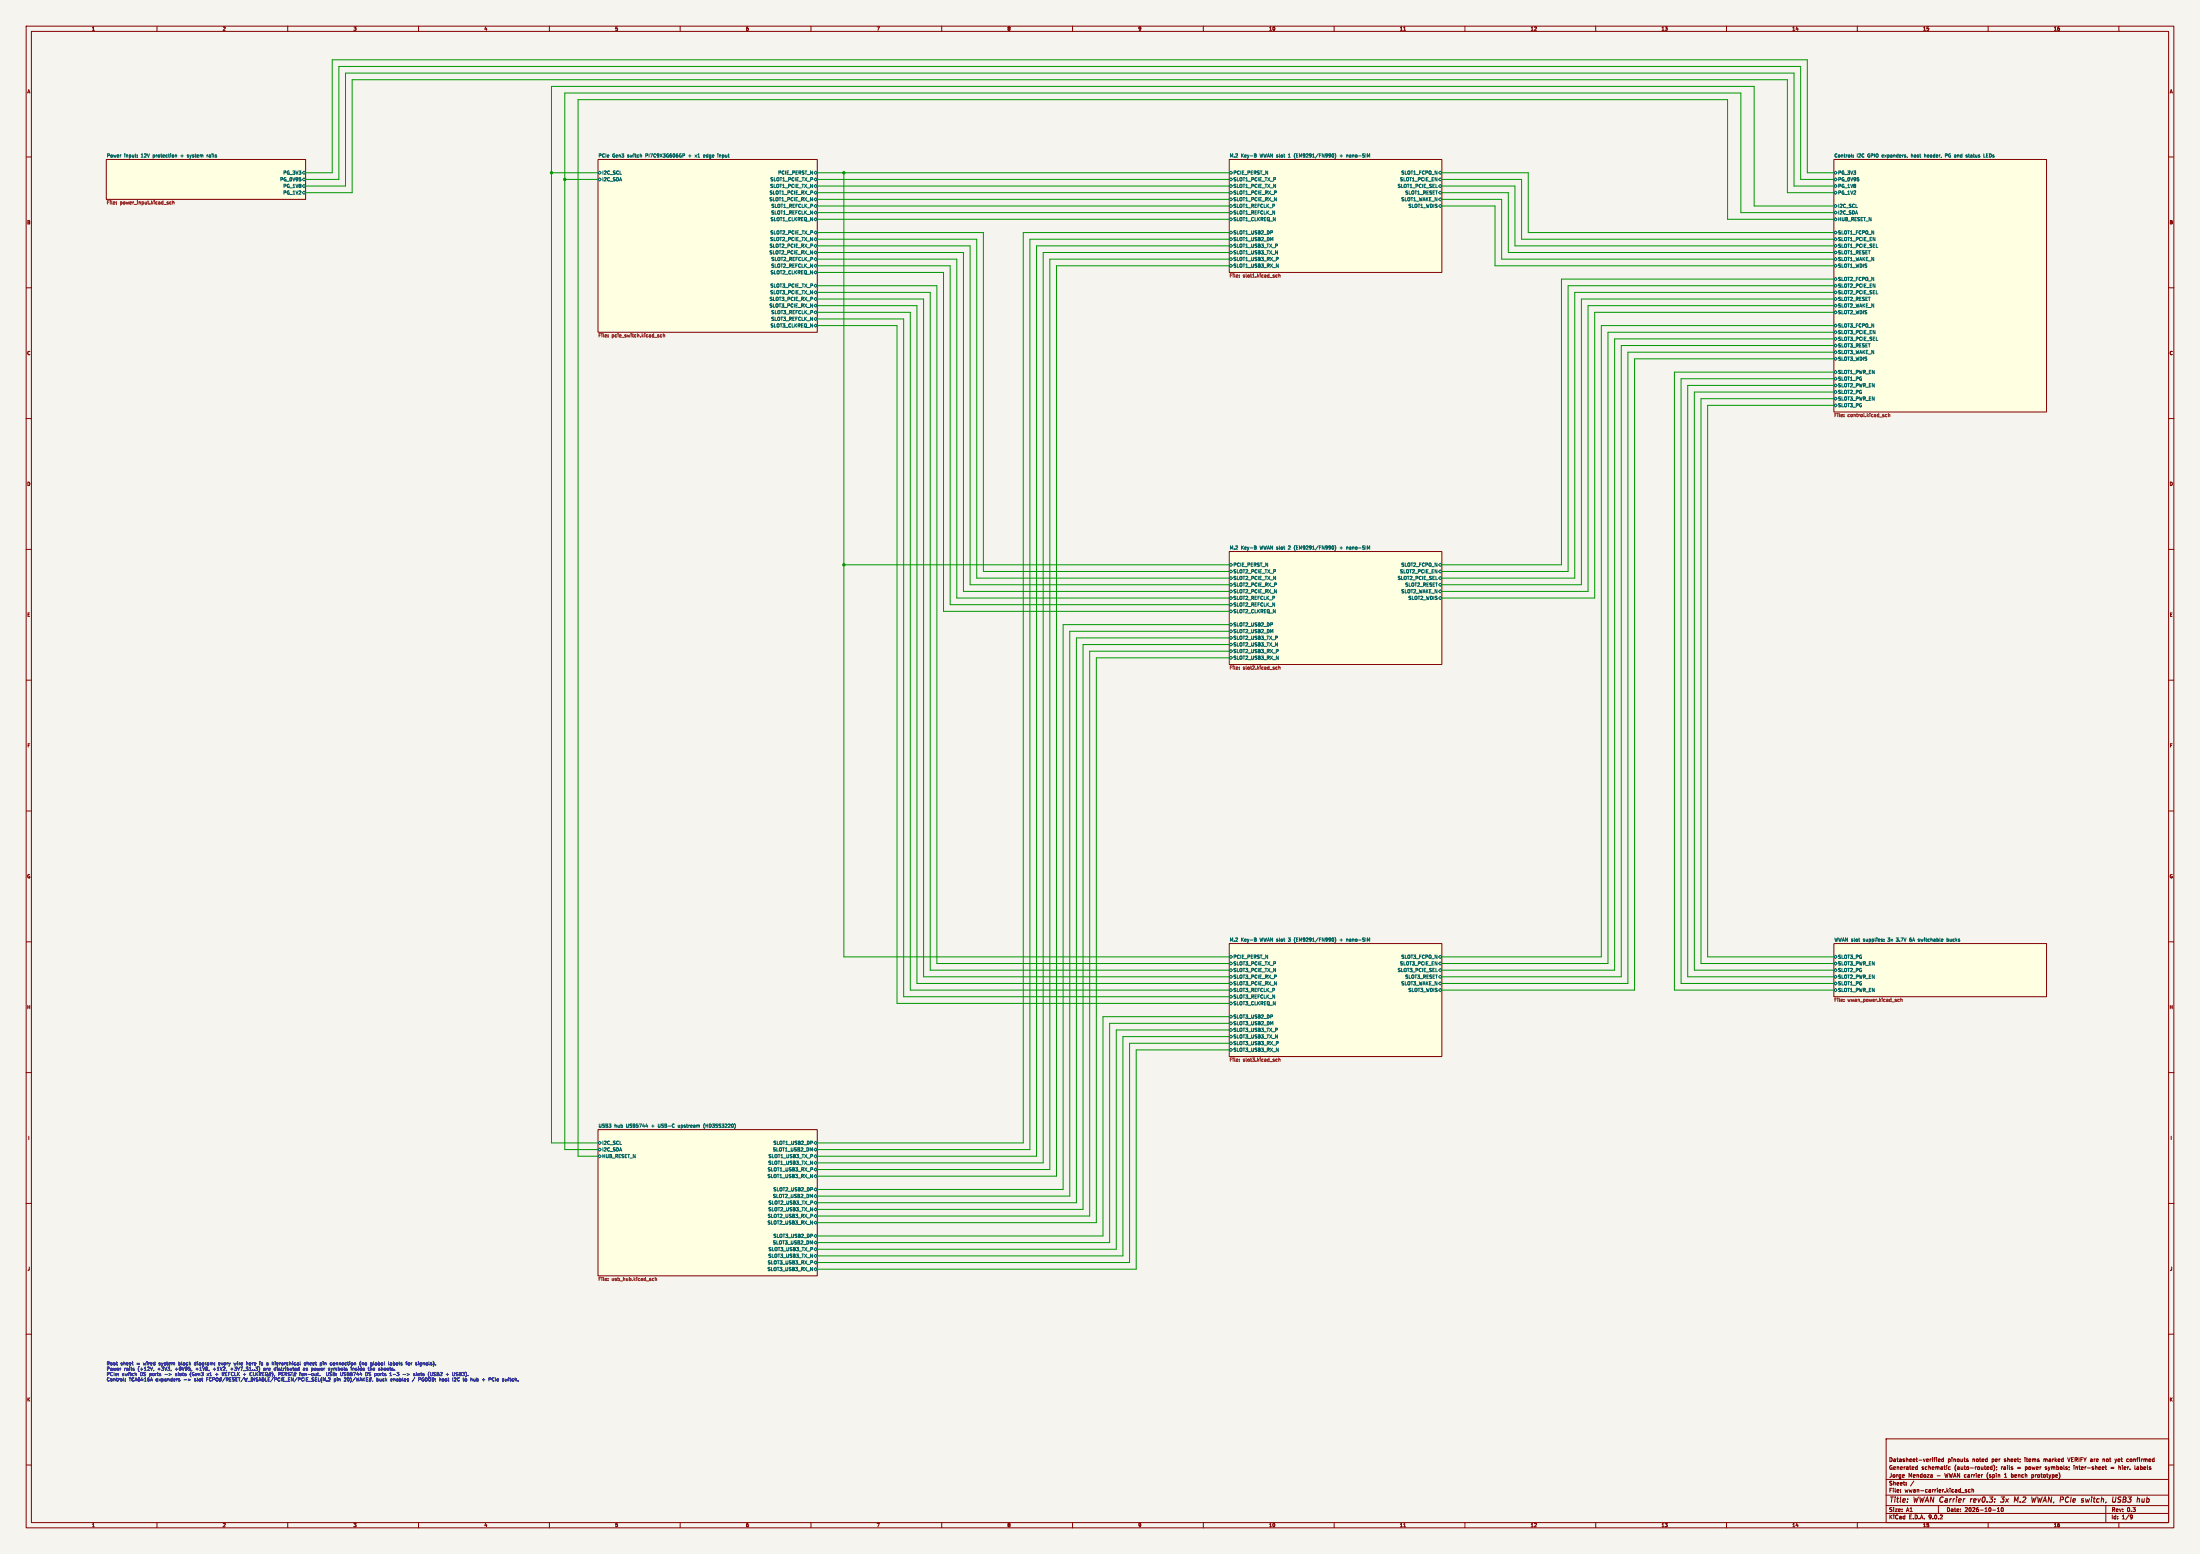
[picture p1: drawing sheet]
(kicad_sch
 (version 20250114)
 (generator "eeschema")
 (generator_version "9.0")
 (paper "A1")
 (title_block
  (title "WWAN Carrier rev0.3: 3x M.2 WWAN, PCIe switch, USB3 hub")
  (date "2026-10-10")
  (rev "0.3")
  (company "Jorge Mendoza - WWAN carrier (spin 1 bench prototype)")
  (comment 1 "Generated schematic (auto-routed); rails = power symbols; inter-sheet = hier. labels")
  (comment 2 "Datasheet-verified pinouts noted per sheet; items marked VERIFY are not yet confirmed"))
 (lib_symbols)
 (sheet (at 40.64 60.96) (size 76.2 15.24) (exclude_from_sim no) (in_bom yes) (on_board yes) (dnp no) (fields_autoplaced yes) (stroke (width 0.1524) (type solid)) (fill (color 255 255 225 1.0000))
  (property
   "Sheetname"
   "Power input: 12V protection + system rails" (at 40.64 60.2488 0) (effects (font (size 1.27 1.27) (bold yes)) (justify left bottom)))
  (property
   "Sheetfile"
   "power_input.kicad_sch" (at 40.64 76.7 0) (effects (font (size 1.27 1.27)) (justify left top)))
  (pin
   "PG_3V3"
   bidirectional (at 116.84 66.04 0) (effects (font (size 1.27 1.27)) (justify right)))
  (pin
   "PG_0V95"
   bidirectional (at 116.84 68.58 0) (effects (font (size 1.27 1.27)) (justify right)))
  (pin
   "PG_1V8"
   bidirectional (at 116.84 71.12 0) (effects (font (size 1.27 1.27)) (justify right)))
  (pin
   "PG_1V2"
   bidirectional (at 116.84 73.66 0) (effects (font (size 1.27 1.27)) (justify right))))
 (sheet (at 701.04 360.68) (size 81.28 20.32) (exclude_from_sim no) (in_bom yes) (on_board yes) (dnp no) (fields_autoplaced yes) (stroke (width 0.1524) (type solid)) (fill (color 255 255 225 1.0000))
  (property
   "Sheetname"
   "WWAN slot supplies: 3x 3.7V 6A switchable bucks" (at 701.04 359.969 0) (effects (font (size 1.27 1.27) (bold yes)) (justify left bottom)))
  (property
   "Sheetfile"
   "wwan_power.kicad_sch" (at 701.04 381.5 0) (effects (font (size 1.27 1.27)) (justify left top)))
  (pin
   "SLOT3_PG"
   bidirectional (at 701.04 365.76 180) (effects (font (size 1.27 1.27)) (justify left)))
  (pin
   "SLOT3_PWR_EN"
   bidirectional (at 701.04 368.3 180) (effects (font (size 1.27 1.27)) (justify left)))
  (pin
   "SLOT2_PG"
   bidirectional (at 701.04 370.84 180) (effects (font (size 1.27 1.27)) (justify left)))
  (pin
   "SLOT2_PWR_EN"
   bidirectional (at 701.04 373.38 180) (effects (font (size 1.27 1.27)) (justify left)))
  (pin
   "SLOT1_PG"
   bidirectional (at 701.04 375.92 180) (effects (font (size 1.27 1.27)) (justify left)))
  (pin
   "SLOT1_PWR_EN"
   bidirectional (at 701.04 378.46 180) (effects (font (size 1.27 1.27)) (justify left))))
 (sheet (at 228.6 60.96) (size 83.82 66.04) (exclude_from_sim no) (in_bom yes) (on_board yes) (dnp no) (fields_autoplaced yes) (stroke (width 0.1524) (type solid)) (fill (color 255 255 225 1.0000))
  (property
   "Sheetname"
   "PCIe Gen3 switch PI7C9X3G606GP + x1 edge input" (at 228.6 60.2488 0) (effects (font (size 1.27 1.27) (bold yes)) (justify left bottom)))
  (property
   "Sheetfile"
   "pcie_switch.kicad_sch" (at 228.6 127.5 0) (effects (font (size 1.27 1.27)) (justify left top)))
  (pin
   "I2C_SCL"
   bidirectional (at 228.6 66.04 180) (effects (font (size 1.27 1.27)) (justify left)))
  (pin
   "I2C_SDA"
   bidirectional (at 228.6 68.58 180) (effects (font (size 1.27 1.27)) (justify left)))
  (pin
   "PCIE_PERST_N"
   bidirectional (at 312.42 66.04 0) (effects (font (size 1.27 1.27)) (justify right)))
  (pin
   "SLOT1_PCIE_TX_P"
   bidirectional (at 312.42 68.58 0) (effects (font (size 1.27 1.27)) (justify right)))
  (pin
   "SLOT1_PCIE_TX_N"
   bidirectional (at 312.42 71.12 0) (effects (font (size 1.27 1.27)) (justify right)))
  (pin
   "SLOT1_PCIE_RX_P"
   bidirectional (at 312.42 73.66 0) (effects (font (size 1.27 1.27)) (justify right)))
  (pin
   "SLOT1_PCIE_RX_N"
   bidirectional (at 312.42 76.2 0) (effects (font (size 1.27 1.27)) (justify right)))
  (pin
   "SLOT1_REFCLK_P"
   bidirectional (at 312.42 78.74 0) (effects (font (size 1.27 1.27)) (justify right)))
  (pin
   "SLOT1_REFCLK_N"
   bidirectional (at 312.42 81.28 0) (effects (font (size 1.27 1.27)) (justify right)))
  (pin
   "SLOT1_CLKREQ_N"
   bidirectional (at 312.42 83.82 0) (effects (font (size 1.27 1.27)) (justify right)))
  (pin
   "SLOT2_PCIE_TX_P"
   bidirectional (at 312.42 88.9 0) (effects (font (size 1.27 1.27)) (justify right)))
  (pin
   "SLOT2_PCIE_TX_N"
   bidirectional (at 312.42 91.44 0) (effects (font (size 1.27 1.27)) (justify right)))
  (pin
   "SLOT2_PCIE_RX_P"
   bidirectional (at 312.42 93.98 0) (effects (font (size 1.27 1.27)) (justify right)))
  (pin
   "SLOT2_PCIE_RX_N"
   bidirectional (at 312.42 96.52 0) (effects (font (size 1.27 1.27)) (justify right)))
  (pin
   "SLOT2_REFCLK_P"
   bidirectional (at 312.42 99.06 0) (effects (font (size 1.27 1.27)) (justify right)))
  (pin
   "SLOT2_REFCLK_N"
   bidirectional (at 312.42 101.6 0) (effects (font (size 1.27 1.27)) (justify right)))
  (pin
   "SLOT2_CLKREQ_N"
   bidirectional (at 312.42 104.14 0) (effects (font (size 1.27 1.27)) (justify right)))
  (pin
   "SLOT3_PCIE_TX_P"
   bidirectional (at 312.42 109.22 0) (effects (font (size 1.27 1.27)) (justify right)))
  (pin
   "SLOT3_PCIE_TX_N"
   bidirectional (at 312.42 111.76 0) (effects (font (size 1.27 1.27)) (justify right)))
  (pin
   "SLOT3_PCIE_RX_P"
   bidirectional (at 312.42 114.3 0) (effects (font (size 1.27 1.27)) (justify right)))
  (pin
   "SLOT3_PCIE_RX_N"
   bidirectional (at 312.42 116.84 0) (effects (font (size 1.27 1.27)) (justify right)))
  (pin
   "SLOT3_REFCLK_P"
   bidirectional (at 312.42 119.38 0) (effects (font (size 1.27 1.27)) (justify right)))
  (pin
   "SLOT3_REFCLK_N"
   bidirectional (at 312.42 121.92 0) (effects (font (size 1.27 1.27)) (justify right)))
  (pin
   "SLOT3_CLKREQ_N"
   bidirectional (at 312.42 124.46 0) (effects (font (size 1.27 1.27)) (justify right))))
 (sheet (at 469.9 60.96) (size 81.28 43.18) (exclude_from_sim no) (in_bom yes) (on_board yes) (dnp no) (fields_autoplaced yes) (stroke (width 0.1524) (type solid)) (fill (color 255 255 225 1.0000))
  (property
   "Sheetname"
   "M.2 Key-B WWAN slot 1 (EM9291/FN990) + nano-SIM" (at 469.9 60.2488 0) (effects (font (size 1.27 1.27) (bold yes)) (justify left bottom)))
  (property
   "Sheetfile"
   "slot1.kicad_sch" (at 469.9 104.64 0) (effects (font (size 1.27 1.27)) (justify left top)))
  (pin
   "PCIE_PERST_N"
   bidirectional (at 469.9 66.04 180) (effects (font (size 1.27 1.27)) (justify left)))
  (pin
   "SLOT1_PCIE_TX_P"
   bidirectional (at 469.9 68.58 180) (effects (font (size 1.27 1.27)) (justify left)))
  (pin
   "SLOT1_PCIE_TX_N"
   bidirectional (at 469.9 71.12 180) (effects (font (size 1.27 1.27)) (justify left)))
  (pin
   "SLOT1_PCIE_RX_P"
   bidirectional (at 469.9 73.66 180) (effects (font (size 1.27 1.27)) (justify left)))
  (pin
   "SLOT1_PCIE_RX_N"
   bidirectional (at 469.9 76.2 180) (effects (font (size 1.27 1.27)) (justify left)))
  (pin
   "SLOT1_REFCLK_P"
   bidirectional (at 469.9 78.74 180) (effects (font (size 1.27 1.27)) (justify left)))
  (pin
   "SLOT1_REFCLK_N"
   bidirectional (at 469.9 81.28 180) (effects (font (size 1.27 1.27)) (justify left)))
  (pin
   "SLOT1_CLKREQ_N"
   bidirectional (at 469.9 83.82 180) (effects (font (size 1.27 1.27)) (justify left)))
  (pin
   "SLOT1_USB2_DP"
   bidirectional (at 469.9 88.9 180) (effects (font (size 1.27 1.27)) (justify left)))
  (pin
   "SLOT1_USB2_DM"
   bidirectional (at 469.9 91.44 180) (effects (font (size 1.27 1.27)) (justify left)))
  (pin
   "SLOT1_USB3_TX_P"
   bidirectional (at 469.9 93.98 180) (effects (font (size 1.27 1.27)) (justify left)))
  (pin
   "SLOT1_USB3_TX_N"
   bidirectional (at 469.9 96.52 180) (effects (font (size 1.27 1.27)) (justify left)))
  (pin
   "SLOT1_USB3_RX_P"
   bidirectional (at 469.9 99.06 180) (effects (font (size 1.27 1.27)) (justify left)))
  (pin
   "SLOT1_USB3_RX_N"
   bidirectional (at 469.9 101.6 180) (effects (font (size 1.27 1.27)) (justify left)))
  (pin
   "SLOT1_FCPO_N"
   bidirectional (at 551.18 66.04 0) (effects (font (size 1.27 1.27)) (justify right)))
  (pin
   "SLOT1_PCIE_EN"
   bidirectional (at 551.18 68.58 0) (effects (font (size 1.27 1.27)) (justify right)))
  (pin
   "SLOT1_PCIE_SEL"
   bidirectional (at 551.18 71.12 0) (effects (font (size 1.27 1.27)) (justify right)))
  (pin
   "SLOT1_RESET"
   bidirectional (at 551.18 73.66 0) (effects (font (size 1.27 1.27)) (justify right)))
  (pin
   "SLOT1_WAKE_N"
   bidirectional (at 551.18 76.2 0) (effects (font (size 1.27 1.27)) (justify right)))
  (pin
   "SLOT1_WDIS"
   bidirectional (at 551.18 78.74 0) (effects (font (size 1.27 1.27)) (justify right))))
 (sheet (at 469.9 210.82) (size 81.28 43.18) (exclude_from_sim no) (in_bom yes) (on_board yes) (dnp no) (fields_autoplaced yes) (stroke (width 0.1524) (type solid)) (fill (color 255 255 225 1.0000))
  (property
   "Sheetname"
   "M.2 Key-B WWAN slot 2 (EM9291/FN990) + nano-SIM" (at 469.9 210.109 0) (effects (font (size 1.27 1.27) (bold yes)) (justify left bottom)))
  (property
   "Sheetfile"
   "slot2.kicad_sch" (at 469.9 254.5 0) (effects (font (size 1.27 1.27)) (justify left top)))
  (pin
   "PCIE_PERST_N"
   bidirectional (at 469.9 215.9 180) (effects (font (size 1.27 1.27)) (justify left)))
  (pin
   "SLOT2_PCIE_TX_P"
   bidirectional (at 469.9 218.44 180) (effects (font (size 1.27 1.27)) (justify left)))
  (pin
   "SLOT2_PCIE_TX_N"
   bidirectional (at 469.9 220.98 180) (effects (font (size 1.27 1.27)) (justify left)))
  (pin
   "SLOT2_PCIE_RX_P"
   bidirectional (at 469.9 223.52 180) (effects (font (size 1.27 1.27)) (justify left)))
  (pin
   "SLOT2_PCIE_RX_N"
   bidirectional (at 469.9 226.06 180) (effects (font (size 1.27 1.27)) (justify left)))
  (pin
   "SLOT2_REFCLK_P"
   bidirectional (at 469.9 228.6 180) (effects (font (size 1.27 1.27)) (justify left)))
  (pin
   "SLOT2_REFCLK_N"
   bidirectional (at 469.9 231.14 180) (effects (font (size 1.27 1.27)) (justify left)))
  (pin
   "SLOT2_CLKREQ_N"
   bidirectional (at 469.9 233.68 180) (effects (font (size 1.27 1.27)) (justify left)))
  (pin
   "SLOT2_USB2_DP"
   bidirectional (at 469.9 238.76 180) (effects (font (size 1.27 1.27)) (justify left)))
  (pin
   "SLOT2_USB2_DM"
   bidirectional (at 469.9 241.3 180) (effects (font (size 1.27 1.27)) (justify left)))
  (pin
   "SLOT2_USB3_TX_P"
   bidirectional (at 469.9 243.84 180) (effects (font (size 1.27 1.27)) (justify left)))
  (pin
   "SLOT2_USB3_TX_N"
   bidirectional (at 469.9 246.38 180) (effects (font (size 1.27 1.27)) (justify left)))
  (pin
   "SLOT2_USB3_RX_P"
   bidirectional (at 469.9 248.92 180) (effects (font (size 1.27 1.27)) (justify left)))
  (pin
   "SLOT2_USB3_RX_N"
   bidirectional (at 469.9 251.46 180) (effects (font (size 1.27 1.27)) (justify left)))
  (pin
   "SLOT2_FCPO_N"
   bidirectional (at 551.18 215.9 0) (effects (font (size 1.27 1.27)) (justify right)))
  (pin
   "SLOT2_PCIE_EN"
   bidirectional (at 551.18 218.44 0) (effects (font (size 1.27 1.27)) (justify right)))
  (pin
   "SLOT2_PCIE_SEL"
   bidirectional (at 551.18 220.98 0) (effects (font (size 1.27 1.27)) (justify right)))
  (pin
   "SLOT2_RESET"
   bidirectional (at 551.18 223.52 0) (effects (font (size 1.27 1.27)) (justify right)))
  (pin
   "SLOT2_WAKE_N"
   bidirectional (at 551.18 226.06 0) (effects (font (size 1.27 1.27)) (justify right)))
  (pin
   "SLOT2_WDIS"
   bidirectional (at 551.18 228.6 0) (effects (font (size 1.27 1.27)) (justify right))))
 (sheet (at 469.9 360.68) (size 81.28 43.18) (exclude_from_sim no) (in_bom yes) (on_board yes) (dnp no) (fields_autoplaced yes) (stroke (width 0.1524) (type solid)) (fill (color 255 255 225 1.0000))
  (property
   "Sheetname"
   "M.2 Key-B WWAN slot 3 (EM9291/FN990) + nano-SIM" (at 469.9 359.969 0) (effects (font (size 1.27 1.27) (bold yes)) (justify left bottom)))
  (property
   "Sheetfile"
   "slot3.kicad_sch" (at 469.9 404.36 0) (effects (font (size 1.27 1.27)) (justify left top)))
  (pin
   "PCIE_PERST_N"
   bidirectional (at 469.9 365.76 180) (effects (font (size 1.27 1.27)) (justify left)))
  (pin
   "SLOT3_PCIE_TX_P"
   bidirectional (at 469.9 368.3 180) (effects (font (size 1.27 1.27)) (justify left)))
  (pin
   "SLOT3_PCIE_TX_N"
   bidirectional (at 469.9 370.84 180) (effects (font (size 1.27 1.27)) (justify left)))
  (pin
   "SLOT3_PCIE_RX_P"
   bidirectional (at 469.9 373.38 180) (effects (font (size 1.27 1.27)) (justify left)))
  (pin
   "SLOT3_PCIE_RX_N"
   bidirectional (at 469.9 375.92 180) (effects (font (size 1.27 1.27)) (justify left)))
  (pin
   "SLOT3_REFCLK_P"
   bidirectional (at 469.9 378.46 180) (effects (font (size 1.27 1.27)) (justify left)))
  (pin
   "SLOT3_REFCLK_N"
   bidirectional (at 469.9 381 180) (effects (font (size 1.27 1.27)) (justify left)))
  (pin
   "SLOT3_CLKREQ_N"
   bidirectional (at 469.9 383.54 180) (effects (font (size 1.27 1.27)) (justify left)))
  (pin
   "SLOT3_USB2_DP"
   bidirectional (at 469.9 388.62 180) (effects (font (size 1.27 1.27)) (justify left)))
  (pin
   "SLOT3_USB2_DM"
   bidirectional (at 469.9 391.16 180) (effects (font (size 1.27 1.27)) (justify left)))
  (pin
   "SLOT3_USB3_TX_P"
   bidirectional (at 469.9 393.7 180) (effects (font (size 1.27 1.27)) (justify left)))
  (pin
   "SLOT3_USB3_TX_N"
   bidirectional (at 469.9 396.24 180) (effects (font (size 1.27 1.27)) (justify left)))
  (pin
   "SLOT3_USB3_RX_P"
   bidirectional (at 469.9 398.78 180) (effects (font (size 1.27 1.27)) (justify left)))
  (pin
   "SLOT3_USB3_RX_N"
   bidirectional (at 469.9 401.32 180) (effects (font (size 1.27 1.27)) (justify left)))
  (pin
   "SLOT3_FCPO_N"
   bidirectional (at 551.18 365.76 0) (effects (font (size 1.27 1.27)) (justify right)))
  (pin
   "SLOT3_PCIE_EN"
   bidirectional (at 551.18 368.3 0) (effects (font (size 1.27 1.27)) (justify right)))
  (pin
   "SLOT3_PCIE_SEL"
   bidirectional (at 551.18 370.84 0) (effects (font (size 1.27 1.27)) (justify right)))
  (pin
   "SLOT3_RESET"
   bidirectional (at 551.18 373.38 0) (effects (font (size 1.27 1.27)) (justify right)))
  (pin
   "SLOT3_WAKE_N"
   bidirectional (at 551.18 375.92 0) (effects (font (size 1.27 1.27)) (justify right)))
  (pin
   "SLOT3_WDIS"
   bidirectional (at 551.18 378.46 0) (effects (font (size 1.27 1.27)) (justify right))))
 (sheet (at 228.6 431.8) (size 83.82 55.88) (exclude_from_sim no) (in_bom yes) (on_board yes) (dnp no) (fields_autoplaced yes) (stroke (width 0.1524) (type solid)) (fill (color 255 255 225 1.0000))
  (property
   "Sheetname"
   "USB3 hub USB5744 + USB-C upstream (HD3SS3220)" (at 228.6 431.089 0) (effects (font (size 1.27 1.27) (bold yes)) (justify left bottom)))
  (property
   "Sheetfile"
   "usb_hub.kicad_sch" (at 228.6 488.18 0) (effects (font (size 1.27 1.27)) (justify left top)))
  (pin
   "I2C_SCL"
   bidirectional (at 228.6 436.88 180) (effects (font (size 1.27 1.27)) (justify left)))
  (pin
   "I2C_SDA"
   bidirectional (at 228.6 439.42 180) (effects (font (size 1.27 1.27)) (justify left)))
  (pin
   "HUB_RESET_N"
   bidirectional (at 228.6 441.96 180) (effects (font (size 1.27 1.27)) (justify left)))
  (pin
   "SLOT1_USB2_DP"
   bidirectional (at 312.42 436.88 0) (effects (font (size 1.27 1.27)) (justify right)))
  (pin
   "SLOT1_USB2_DM"
   bidirectional (at 312.42 439.42 0) (effects (font (size 1.27 1.27)) (justify right)))
  (pin
   "SLOT1_USB3_TX_P"
   bidirectional (at 312.42 441.96 0) (effects (font (size 1.27 1.27)) (justify right)))
  (pin
   "SLOT1_USB3_TX_N"
   bidirectional (at 312.42 444.5 0) (effects (font (size 1.27 1.27)) (justify right)))
  (pin
   "SLOT1_USB3_RX_P"
   bidirectional (at 312.42 447.04 0) (effects (font (size 1.27 1.27)) (justify right)))
  (pin
   "SLOT1_USB3_RX_N"
   bidirectional (at 312.42 449.58 0) (effects (font (size 1.27 1.27)) (justify right)))
  (pin
   "SLOT2_USB2_DP"
   bidirectional (at 312.42 454.66 0) (effects (font (size 1.27 1.27)) (justify right)))
  (pin
   "SLOT2_USB2_DM"
   bidirectional (at 312.42 457.2 0) (effects (font (size 1.27 1.27)) (justify right)))
  (pin
   "SLOT2_USB3_TX_P"
   bidirectional (at 312.42 459.74 0) (effects (font (size 1.27 1.27)) (justify right)))
  (pin
   "SLOT2_USB3_TX_N"
   bidirectional (at 312.42 462.28 0) (effects (font (size 1.27 1.27)) (justify right)))
  (pin
   "SLOT2_USB3_RX_P"
   bidirectional (at 312.42 464.82 0) (effects (font (size 1.27 1.27)) (justify right)))
  (pin
   "SLOT2_USB3_RX_N"
   bidirectional (at 312.42 467.36 0) (effects (font (size 1.27 1.27)) (justify right)))
  (pin
   "SLOT3_USB2_DP"
   bidirectional (at 312.42 472.44 0) (effects (font (size 1.27 1.27)) (justify right)))
  (pin
   "SLOT3_USB2_DM"
   bidirectional (at 312.42 474.98 0) (effects (font (size 1.27 1.27)) (justify right)))
  (pin
   "SLOT3_USB3_TX_P"
   bidirectional (at 312.42 477.52 0) (effects (font (size 1.27 1.27)) (justify right)))
  (pin
   "SLOT3_USB3_TX_N"
   bidirectional (at 312.42 480.06 0) (effects (font (size 1.27 1.27)) (justify right)))
  (pin
   "SLOT3_USB3_RX_P"
   bidirectional (at 312.42 482.6 0) (effects (font (size 1.27 1.27)) (justify right)))
  (pin
   "SLOT3_USB3_RX_N"
   bidirectional (at 312.42 485.14 0) (effects (font (size 1.27 1.27)) (justify right))))
 (sheet (at 701.04 60.96) (size 81.28 96.52) (exclude_from_sim no) (in_bom yes) (on_board yes) (dnp no) (fields_autoplaced yes) (stroke (width 0.1524) (type solid)) (fill (color 255 255 225 1.0000))
  (property
   "Sheetname"
   "Control: I2C GPIO expanders, host header, PG and status LEDs" (at 701.04 60.2488 0) (effects (font (size 1.27 1.27) (bold yes)) (justify left bottom)))
  (property
   "Sheetfile"
   "control.kicad_sch" (at 701.04 157.98 0) (effects (font (size 1.27 1.27)) (justify left top)))
  (pin
   "PG_3V3"
   bidirectional (at 701.04 66.04 180) (effects (font (size 1.27 1.27)) (justify left)))
  (pin
   "PG_0V95"
   bidirectional (at 701.04 68.58 180) (effects (font (size 1.27 1.27)) (justify left)))
  (pin
   "PG_1V8"
   bidirectional (at 701.04 71.12 180) (effects (font (size 1.27 1.27)) (justify left)))
  (pin
   "PG_1V2"
   bidirectional (at 701.04 73.66 180) (effects (font (size 1.27 1.27)) (justify left)))
  (pin
   "I2C_SCL"
   bidirectional (at 701.04 78.74 180) (effects (font (size 1.27 1.27)) (justify left)))
  (pin
   "I2C_SDA"
   bidirectional (at 701.04 81.28 180) (effects (font (size 1.27 1.27)) (justify left)))
  (pin
   "HUB_RESET_N"
   bidirectional (at 701.04 83.82 180) (effects (font (size 1.27 1.27)) (justify left)))
  (pin
   "SLOT1_FCPO_N"
   bidirectional (at 701.04 88.9 180) (effects (font (size 1.27 1.27)) (justify left)))
  (pin
   "SLOT1_PCIE_EN"
   bidirectional (at 701.04 91.44 180) (effects (font (size 1.27 1.27)) (justify left)))
  (pin
   "SLOT1_PCIE_SEL"
   bidirectional (at 701.04 93.98 180) (effects (font (size 1.27 1.27)) (justify left)))
  (pin
   "SLOT1_RESET"
   bidirectional (at 701.04 96.52 180) (effects (font (size 1.27 1.27)) (justify left)))
  (pin
   "SLOT1_WAKE_N"
   bidirectional (at 701.04 99.06 180) (effects (font (size 1.27 1.27)) (justify left)))
  (pin
   "SLOT1_WDIS"
   bidirectional (at 701.04 101.6 180) (effects (font (size 1.27 1.27)) (justify left)))
  (pin
   "SLOT2_FCPO_N"
   bidirectional (at 701.04 106.68 180) (effects (font (size 1.27 1.27)) (justify left)))
  (pin
   "SLOT2_PCIE_EN"
   bidirectional (at 701.04 109.22 180) (effects (font (size 1.27 1.27)) (justify left)))
  (pin
   "SLOT2_PCIE_SEL"
   bidirectional (at 701.04 111.76 180) (effects (font (size 1.27 1.27)) (justify left)))
  (pin
   "SLOT2_RESET"
   bidirectional (at 701.04 114.3 180) (effects (font (size 1.27 1.27)) (justify left)))
  (pin
   "SLOT2_WAKE_N"
   bidirectional (at 701.04 116.84 180) (effects (font (size 1.27 1.27)) (justify left)))
  (pin
   "SLOT2_WDIS"
   bidirectional (at 701.04 119.38 180) (effects (font (size 1.27 1.27)) (justify left)))
  (pin
   "SLOT3_FCPO_N"
   bidirectional (at 701.04 124.46 180) (effects (font (size 1.27 1.27)) (justify left)))
  (pin
   "SLOT3_PCIE_EN"
   bidirectional (at 701.04 127 180) (effects (font (size 1.27 1.27)) (justify left)))
  (pin
   "SLOT3_PCIE_SEL"
   bidirectional (at 701.04 129.54 180) (effects (font (size 1.27 1.27)) (justify left)))
  (pin
   "SLOT3_RESET"
   bidirectional (at 701.04 132.08 180) (effects (font (size 1.27 1.27)) (justify left)))
  (pin
   "SLOT3_WAKE_N"
   bidirectional (at 701.04 134.62 180) (effects (font (size 1.27 1.27)) (justify left)))
  (pin
   "SLOT3_WDIS"
   bidirectional (at 701.04 137.16 180) (effects (font (size 1.27 1.27)) (justify left)))
  (pin
   "SLOT1_PWR_EN"
   bidirectional (at 701.04 142.24 180) (effects (font (size 1.27 1.27)) (justify left)))
  (pin
   "SLOT1_PG"
   bidirectional (at 701.04 144.78 180) (effects (font (size 1.27 1.27)) (justify left)))
  (pin
   "SLOT2_PWR_EN"
   bidirectional (at 701.04 147.32 180) (effects (font (size 1.27 1.27)) (justify left)))
  (pin
   "SLOT2_PG"
   bidirectional (at 701.04 149.86 180) (effects (font (size 1.27 1.27)) (justify left)))
  (pin
   "SLOT3_PWR_EN"
   bidirectional (at 701.04 152.4 180) (effects (font (size 1.27 1.27)) (justify left)))
  (pin
   "SLOT3_PG"
   bidirectional (at 701.04 154.94 180) (effects (font (size 1.27 1.27)) (justify left))))
 (text
  "Root sheet = wired system block diagram: every wire here is a hierarchical sheet pin connection (no global labels for signals).\nPower rails (+12V, +3V3, +0V95, +1V8, +1V2, +3V7_S1..3) are distributed as power symbols inside the sheets.\nPCIe: switch DS ports -> slots (Gen3 x1 + REFCLK + CLKREQ#), PERST# fan-out.  USB: USB5744 DS ports 1-3 -> slots (USB2 + USB3).\nControl: TCA6416A expanders -> slot FCPO#/RESET/W_DISABLE/PCIE_EN/PCIE_SEL(M.2 pin 20)/WAKE#, buck enables / PGOOD; host I2C to hub + PCIe switch." (exclude_from_sim no) (at 40.64 520.7 0) (effects (font (size 1.27 1.27)) (justify left top)))
 (wire (pts (xy 312.42 68.58) (xy 469.9 68.58)) (stroke (width 0) (type default)))
 (wire (pts (xy 312.42 66.04) (xy 322.58 66.04)) (stroke (width 0) (type default)))
 (wire (pts (xy 322.58 66.04) (xy 469.9 66.04)) (stroke (width 0) (type default)))
 (wire (pts (xy 322.58 215.9) (xy 469.9 215.9)) (stroke (width 0) (type default)))
 (wire (pts (xy 322.58 365.76) (xy 469.9 365.76)) (stroke (width 0) (type default)))
 (wire (pts (xy 322.58 66.04) (xy 322.58 215.9)) (stroke (width 0) (type default)))
 (wire (pts (xy 322.58 215.9) (xy 322.58 365.76)) (stroke (width 0) (type default)))
 (wire (pts (xy 312.42 71.12) (xy 469.9 71.12)) (stroke (width 0) (type default)))
 (wire (pts (xy 312.42 73.66) (xy 469.9 73.66)) (stroke (width 0) (type default)))
 (wire (pts (xy 312.42 76.2) (xy 469.9 76.2)) (stroke (width 0) (type default)))
 (wire (pts (xy 312.42 78.74) (xy 469.9 78.74)) (stroke (width 0) (type default)))
 (wire (pts (xy 312.42 81.28) (xy 469.9 81.28)) (stroke (width 0) (type default)))
 (wire (pts (xy 312.42 83.82) (xy 469.9 83.82)) (stroke (width 0) (type default)))
 (wire (pts (xy 312.42 88.9) (xy 375.92 88.9)) (stroke (width 0) (type default)))
 (wire (pts (xy 375.92 218.44) (xy 469.9 218.44)) (stroke (width 0) (type default)))
 (wire (pts (xy 375.92 88.9) (xy 375.92 218.44)) (stroke (width 0) (type default)))
 (wire (pts (xy 312.42 91.44) (xy 373.38 91.44)) (stroke (width 0) (type default)))
 (wire (pts (xy 373.38 220.98) (xy 469.9 220.98)) (stroke (width 0) (type default)))
 (wire (pts (xy 373.38 91.44) (xy 373.38 220.98)) (stroke (width 0) (type default)))
 (wire (pts (xy 312.42 93.98) (xy 370.84 93.98)) (stroke (width 0) (type default)))
 (wire (pts (xy 370.84 223.52) (xy 469.9 223.52)) (stroke (width 0) (type default)))
 (wire (pts (xy 370.84 93.98) (xy 370.84 223.52)) (stroke (width 0) (type default)))
 (wire (pts (xy 312.42 96.52) (xy 368.3 96.52)) (stroke (width 0) (type default)))
 (wire (pts (xy 368.3 226.06) (xy 469.9 226.06)) (stroke (width 0) (type default)))
 (wire (pts (xy 368.3 96.52) (xy 368.3 226.06)) (stroke (width 0) (type default)))
 (wire (pts (xy 312.42 99.06) (xy 365.76 99.06)) (stroke (width 0) (type default)))
 (wire (pts (xy 365.76 228.6) (xy 469.9 228.6)) (stroke (width 0) (type default)))
 (wire (pts (xy 365.76 99.06) (xy 365.76 228.6)) (stroke (width 0) (type default)))
 (wire (pts (xy 312.42 101.6) (xy 363.22 101.6)) (stroke (width 0) (type default)))
 (wire (pts (xy 363.22 231.14) (xy 469.9 231.14)) (stroke (width 0) (type default)))
 (wire (pts (xy 363.22 101.6) (xy 363.22 231.14)) (stroke (width 0) (type default)))
 (wire (pts (xy 312.42 104.14) (xy 360.68 104.14)) (stroke (width 0) (type default)))
 (wire (pts (xy 360.68 233.68) (xy 469.9 233.68)) (stroke (width 0) (type default)))
 (wire (pts (xy 360.68 104.14) (xy 360.68 233.68)) (stroke (width 0) (type default)))
 (wire (pts (xy 312.42 109.22) (xy 358.14 109.22)) (stroke (width 0) (type default)))
 (wire (pts (xy 358.14 368.3) (xy 469.9 368.3)) (stroke (width 0) (type default)))
 (wire (pts (xy 358.14 109.22) (xy 358.14 368.3)) (stroke (width 0) (type default)))
 (wire (pts (xy 312.42 111.76) (xy 355.6 111.76)) (stroke (width 0) (type default)))
 (wire (pts (xy 355.6 370.84) (xy 469.9 370.84)) (stroke (width 0) (type default)))
 (wire (pts (xy 355.6 111.76) (xy 355.6 370.84)) (stroke (width 0) (type default)))
 (wire (pts (xy 312.42 114.3) (xy 353.06 114.3)) (stroke (width 0) (type default)))
 (wire (pts (xy 353.06 373.38) (xy 469.9 373.38)) (stroke (width 0) (type default)))
 (wire (pts (xy 353.06 114.3) (xy 353.06 373.38)) (stroke (width 0) (type default)))
 (wire (pts (xy 312.42 116.84) (xy 350.52 116.84)) (stroke (width 0) (type default)))
 (wire (pts (xy 350.52 375.92) (xy 469.9 375.92)) (stroke (width 0) (type default)))
 (wire (pts (xy 350.52 116.84) (xy 350.52 375.92)) (stroke (width 0) (type default)))
 (wire (pts (xy 312.42 119.38) (xy 347.98 119.38)) (stroke (width 0) (type default)))
 (wire (pts (xy 347.98 378.46) (xy 469.9 378.46)) (stroke (width 0) (type default)))
 (wire (pts (xy 347.98 119.38) (xy 347.98 378.46)) (stroke (width 0) (type default)))
 (wire (pts (xy 312.42 121.92) (xy 345.44 121.92)) (stroke (width 0) (type default)))
 (wire (pts (xy 345.44 381) (xy 469.9 381)) (stroke (width 0) (type default)))
 (wire (pts (xy 345.44 121.92) (xy 345.44 381)) (stroke (width 0) (type default)))
 (wire (pts (xy 312.42 124.46) (xy 342.9 124.46)) (stroke (width 0) (type default)))
 (wire (pts (xy 342.9 383.54) (xy 469.9 383.54)) (stroke (width 0) (type default)))
 (wire (pts (xy 342.9 124.46) (xy 342.9 383.54)) (stroke (width 0) (type default)))
 (wire (pts (xy 312.42 436.88) (xy 391.16 436.88)) (stroke (width 0) (type default)))
 (wire (pts (xy 391.16 88.9) (xy 469.9 88.9)) (stroke (width 0) (type default)))
 (wire (pts (xy 391.16 88.9) (xy 391.16 436.88)) (stroke (width 0) (type default)))
 (wire (pts (xy 312.42 439.42) (xy 393.7 439.42)) (stroke (width 0) (type default)))
 (wire (pts (xy 393.7 91.44) (xy 469.9 91.44)) (stroke (width 0) (type default)))
 (wire (pts (xy 393.7 91.44) (xy 393.7 439.42)) (stroke (width 0) (type default)))
 (wire (pts (xy 312.42 441.96) (xy 396.24 441.96)) (stroke (width 0) (type default)))
 (wire (pts (xy 396.24 93.98) (xy 469.9 93.98)) (stroke (width 0) (type default)))
 (wire (pts (xy 396.24 93.98) (xy 396.24 441.96)) (stroke (width 0) (type default)))
 (wire (pts (xy 312.42 444.5) (xy 398.78 444.5)) (stroke (width 0) (type default)))
 (wire (pts (xy 398.78 96.52) (xy 469.9 96.52)) (stroke (width 0) (type default)))
 (wire (pts (xy 398.78 96.52) (xy 398.78 444.5)) (stroke (width 0) (type default)))
 (wire (pts (xy 312.42 447.04) (xy 401.32 447.04)) (stroke (width 0) (type default)))
 (wire (pts (xy 401.32 99.06) (xy 469.9 99.06)) (stroke (width 0) (type default)))
 (wire (pts (xy 401.32 99.06) (xy 401.32 447.04)) (stroke (width 0) (type default)))
 (wire (pts (xy 312.42 449.58) (xy 403.86 449.58)) (stroke (width 0) (type default)))
 (wire (pts (xy 403.86 101.6) (xy 469.9 101.6)) (stroke (width 0) (type default)))
 (wire (pts (xy 403.86 101.6) (xy 403.86 449.58)) (stroke (width 0) (type default)))
 (wire (pts (xy 312.42 454.66) (xy 406.4 454.66)) (stroke (width 0) (type default)))
 (wire (pts (xy 406.4 238.76) (xy 469.9 238.76)) (stroke (width 0) (type default)))
 (wire (pts (xy 406.4 238.76) (xy 406.4 454.66)) (stroke (width 0) (type default)))
 (wire (pts (xy 312.42 457.2) (xy 408.94 457.2)) (stroke (width 0) (type default)))
 (wire (pts (xy 408.94 241.3) (xy 469.9 241.3)) (stroke (width 0) (type default)))
 (wire (pts (xy 408.94 241.3) (xy 408.94 457.2)) (stroke (width 0) (type default)))
 (wire (pts (xy 312.42 459.74) (xy 411.48 459.74)) (stroke (width 0) (type default)))
 (wire (pts (xy 411.48 243.84) (xy 469.9 243.84)) (stroke (width 0) (type default)))
 (wire (pts (xy 411.48 243.84) (xy 411.48 459.74)) (stroke (width 0) (type default)))
 (wire (pts (xy 312.42 462.28) (xy 414.02 462.28)) (stroke (width 0) (type default)))
 (wire (pts (xy 414.02 246.38) (xy 469.9 246.38)) (stroke (width 0) (type default)))
 (wire (pts (xy 414.02 246.38) (xy 414.02 462.28)) (stroke (width 0) (type default)))
 (wire (pts (xy 312.42 464.82) (xy 416.56 464.82)) (stroke (width 0) (type default)))
 (wire (pts (xy 416.56 248.92) (xy 469.9 248.92)) (stroke (width 0) (type default)))
 (wire (pts (xy 416.56 248.92) (xy 416.56 464.82)) (stroke (width 0) (type default)))
 (wire (pts (xy 312.42 467.36) (xy 419.1 467.36)) (stroke (width 0) (type default)))
 (wire (pts (xy 419.1 251.46) (xy 469.9 251.46)) (stroke (width 0) (type default)))
 (wire (pts (xy 419.1 251.46) (xy 419.1 467.36)) (stroke (width 0) (type default)))
 (wire (pts (xy 312.42 472.44) (xy 421.64 472.44)) (stroke (width 0) (type default)))
 (wire (pts (xy 421.64 388.62) (xy 469.9 388.62)) (stroke (width 0) (type default)))
 (wire (pts (xy 421.64 388.62) (xy 421.64 472.44)) (stroke (width 0) (type default)))
 (wire (pts (xy 312.42 474.98) (xy 424.18 474.98)) (stroke (width 0) (type default)))
 (wire (pts (xy 424.18 391.16) (xy 469.9 391.16)) (stroke (width 0) (type default)))
 (wire (pts (xy 424.18 391.16) (xy 424.18 474.98)) (stroke (width 0) (type default)))
 (wire (pts (xy 312.42 477.52) (xy 426.72 477.52)) (stroke (width 0) (type default)))
 (wire (pts (xy 426.72 393.7) (xy 469.9 393.7)) (stroke (width 0) (type default)))
 (wire (pts (xy 426.72 393.7) (xy 426.72 477.52)) (stroke (width 0) (type default)))
 (wire (pts (xy 312.42 480.06) (xy 429.26 480.06)) (stroke (width 0) (type default)))
 (wire (pts (xy 429.26 396.24) (xy 469.9 396.24)) (stroke (width 0) (type default)))
 (wire (pts (xy 429.26 396.24) (xy 429.26 480.06)) (stroke (width 0) (type default)))
 (wire (pts (xy 312.42 482.6) (xy 431.8 482.6)) (stroke (width 0) (type default)))
 (wire (pts (xy 431.8 398.78) (xy 469.9 398.78)) (stroke (width 0) (type default)))
 (wire (pts (xy 431.8 398.78) (xy 431.8 482.6)) (stroke (width 0) (type default)))
 (wire (pts (xy 312.42 485.14) (xy 434.34 485.14)) (stroke (width 0) (type default)))
 (wire (pts (xy 434.34 401.32) (xy 469.9 401.32)) (stroke (width 0) (type default)))
 (wire (pts (xy 434.34 401.32) (xy 434.34 485.14)) (stroke (width 0) (type default)))
 (wire (pts (xy 551.18 66.04) (xy 584.2 66.04)) (stroke (width 0) (type default)))
 (wire (pts (xy 584.2 88.9) (xy 701.04 88.9)) (stroke (width 0) (type default)))
 (wire (pts (xy 584.2 66.04) (xy 584.2 88.9)) (stroke (width 0) (type default)))
 (wire (pts (xy 551.18 68.58) (xy 581.66 68.58)) (stroke (width 0) (type default)))
 (wire (pts (xy 581.66 91.44) (xy 701.04 91.44)) (stroke (width 0) (type default)))
 (wire (pts (xy 581.66 68.58) (xy 581.66 91.44)) (stroke (width 0) (type default)))
 (wire (pts (xy 551.18 71.12) (xy 579.12 71.12)) (stroke (width 0) (type default)))
 (wire (pts (xy 579.12 93.98) (xy 701.04 93.98)) (stroke (width 0) (type default)))
 (wire (pts (xy 579.12 71.12) (xy 579.12 93.98)) (stroke (width 0) (type default)))
 (wire (pts (xy 551.18 73.66) (xy 576.58 73.66)) (stroke (width 0) (type default)))
 (wire (pts (xy 576.58 96.52) (xy 701.04 96.52)) (stroke (width 0) (type default)))
 (wire (pts (xy 576.58 73.66) (xy 576.58 96.52)) (stroke (width 0) (type default)))
 (wire (pts (xy 551.18 76.2) (xy 574.04 76.2)) (stroke (width 0) (type default)))
 (wire (pts (xy 574.04 99.06) (xy 701.04 99.06)) (stroke (width 0) (type default)))
 (wire (pts (xy 574.04 76.2) (xy 574.04 99.06)) (stroke (width 0) (type default)))
 (wire (pts (xy 551.18 78.74) (xy 571.5 78.74)) (stroke (width 0) (type default)))
 (wire (pts (xy 571.5 101.6) (xy 701.04 101.6)) (stroke (width 0) (type default)))
 (wire (pts (xy 571.5 78.74) (xy 571.5 101.6)) (stroke (width 0) (type default)))
 (wire (pts (xy 551.18 215.9) (xy 596.9 215.9)) (stroke (width 0) (type default)))
 (wire (pts (xy 596.9 106.68) (xy 701.04 106.68)) (stroke (width 0) (type default)))
 (wire (pts (xy 596.9 106.68) (xy 596.9 215.9)) (stroke (width 0) (type default)))
 (wire (pts (xy 551.18 218.44) (xy 599.44 218.44)) (stroke (width 0) (type default)))
 (wire (pts (xy 599.44 109.22) (xy 701.04 109.22)) (stroke (width 0) (type default)))
 (wire (pts (xy 599.44 109.22) (xy 599.44 218.44)) (stroke (width 0) (type default)))
 (wire (pts (xy 551.18 220.98) (xy 601.98 220.98)) (stroke (width 0) (type default)))
 (wire (pts (xy 601.98 111.76) (xy 701.04 111.76)) (stroke (width 0) (type default)))
 (wire (pts (xy 601.98 111.76) (xy 601.98 220.98)) (stroke (width 0) (type default)))
 (wire (pts (xy 551.18 223.52) (xy 604.52 223.52)) (stroke (width 0) (type default)))
 (wire (pts (xy 604.52 114.3) (xy 701.04 114.3)) (stroke (width 0) (type default)))
 (wire (pts (xy 604.52 114.3) (xy 604.52 223.52)) (stroke (width 0) (type default)))
 (wire (pts (xy 551.18 226.06) (xy 607.06 226.06)) (stroke (width 0) (type default)))
 (wire (pts (xy 607.06 116.84) (xy 701.04 116.84)) (stroke (width 0) (type default)))
 (wire (pts (xy 607.06 116.84) (xy 607.06 226.06)) (stroke (width 0) (type default)))
 (wire (pts (xy 551.18 228.6) (xy 609.6 228.6)) (stroke (width 0) (type default)))
 (wire (pts (xy 609.6 119.38) (xy 701.04 119.38)) (stroke (width 0) (type default)))
 (wire (pts (xy 609.6 119.38) (xy 609.6 228.6)) (stroke (width 0) (type default)))
 (wire (pts (xy 551.18 365.76) (xy 612.14 365.76)) (stroke (width 0) (type default)))
 (wire (pts (xy 612.14 124.46) (xy 701.04 124.46)) (stroke (width 0) (type default)))
 (wire (pts (xy 612.14 124.46) (xy 612.14 365.76)) (stroke (width 0) (type default)))
 (wire (pts (xy 551.18 368.3) (xy 614.68 368.3)) (stroke (width 0) (type default)))
 (wire (pts (xy 614.68 127) (xy 701.04 127)) (stroke (width 0) (type default)))
 (wire (pts (xy 614.68 127) (xy 614.68 368.3)) (stroke (width 0) (type default)))
 (wire (pts (xy 551.18 370.84) (xy 617.22 370.84)) (stroke (width 0) (type default)))
 (wire (pts (xy 617.22 129.54) (xy 701.04 129.54)) (stroke (width 0) (type default)))
 (wire (pts (xy 617.22 129.54) (xy 617.22 370.84)) (stroke (width 0) (type default)))
 (wire (pts (xy 551.18 373.38) (xy 619.76 373.38)) (stroke (width 0) (type default)))
 (wire (pts (xy 619.76 132.08) (xy 701.04 132.08)) (stroke (width 0) (type default)))
 (wire (pts (xy 619.76 132.08) (xy 619.76 373.38)) (stroke (width 0) (type default)))
 (wire (pts (xy 551.18 375.92) (xy 622.3 375.92)) (stroke (width 0) (type default)))
 (wire (pts (xy 622.3 134.62) (xy 701.04 134.62)) (stroke (width 0) (type default)))
 (wire (pts (xy 622.3 134.62) (xy 622.3 375.92)) (stroke (width 0) (type default)))
 (wire (pts (xy 551.18 378.46) (xy 624.84 378.46)) (stroke (width 0) (type default)))
 (wire (pts (xy 624.84 137.16) (xy 701.04 137.16)) (stroke (width 0) (type default)))
 (wire (pts (xy 624.84 137.16) (xy 624.84 378.46)) (stroke (width 0) (type default)))
 (wire (pts (xy 116.84 66.04) (xy 127 66.04)) (stroke (width 0) (type default)))
 (wire (pts (xy 127 22.86) (xy 690.88 22.86)) (stroke (width 0) (type default)))
 (wire (pts (xy 690.88 66.04) (xy 701.04 66.04)) (stroke (width 0) (type default)))
 (wire (pts (xy 127 22.86) (xy 127 66.04)) (stroke (width 0) (type default)))
 (wire (pts (xy 690.88 22.86) (xy 690.88 66.04)) (stroke (width 0) (type default)))
 (wire (pts (xy 116.84 68.58) (xy 129.54 68.58)) (stroke (width 0) (type default)))
 (wire (pts (xy 129.54 25.4) (xy 688.34 25.4)) (stroke (width 0) (type default)))
 (wire (pts (xy 688.34 68.58) (xy 701.04 68.58)) (stroke (width 0) (type default)))
 (wire (pts (xy 129.54 25.4) (xy 129.54 68.58)) (stroke (width 0) (type default)))
 (wire (pts (xy 688.34 25.4) (xy 688.34 68.58)) (stroke (width 0) (type default)))
 (wire (pts (xy 116.84 71.12) (xy 132.08 71.12)) (stroke (width 0) (type default)))
 (wire (pts (xy 132.08 27.94) (xy 685.8 27.94)) (stroke (width 0) (type default)))
 (wire (pts (xy 685.8 71.12) (xy 701.04 71.12)) (stroke (width 0) (type default)))
 (wire (pts (xy 132.08 27.94) (xy 132.08 71.12)) (stroke (width 0) (type default)))
 (wire (pts (xy 685.8 27.94) (xy 685.8 71.12)) (stroke (width 0) (type default)))
 (wire (pts (xy 116.84 73.66) (xy 134.62 73.66)) (stroke (width 0) (type default)))
 (wire (pts (xy 134.62 30.48) (xy 683.26 30.48)) (stroke (width 0) (type default)))
 (wire (pts (xy 683.26 73.66) (xy 701.04 73.66)) (stroke (width 0) (type default)))
 (wire (pts (xy 134.62 30.48) (xy 134.62 73.66)) (stroke (width 0) (type default)))
 (wire (pts (xy 683.26 30.48) (xy 683.26 73.66)) (stroke (width 0) (type default)))
 (wire (pts (xy 210.82 33.02) (xy 670.56 33.02)) (stroke (width 0) (type default)))
 (wire (pts (xy 210.82 66.04) (xy 228.6 66.04)) (stroke (width 0) (type default)))
 (wire (pts (xy 210.82 436.88) (xy 228.6 436.88)) (stroke (width 0) (type default)))
 (wire (pts (xy 670.56 78.74) (xy 701.04 78.74)) (stroke (width 0) (type default)))
 (wire (pts (xy 210.82 33.02) (xy 210.82 66.04)) (stroke (width 0) (type default)))
 (wire (pts (xy 210.82 66.04) (xy 210.82 436.88)) (stroke (width 0) (type default)))
 (wire (pts (xy 670.56 33.02) (xy 670.56 78.74)) (stroke (width 0) (type default)))
 (wire (pts (xy 215.9 35.56) (xy 665.48 35.56)) (stroke (width 0) (type default)))
 (wire (pts (xy 215.9 68.58) (xy 228.6 68.58)) (stroke (width 0) (type default)))
 (wire (pts (xy 215.9 439.42) (xy 228.6 439.42)) (stroke (width 0) (type default)))
 (wire (pts (xy 665.48 81.28) (xy 701.04 81.28)) (stroke (width 0) (type default)))
 (wire (pts (xy 215.9 35.56) (xy 215.9 68.58)) (stroke (width 0) (type default)))
 (wire (pts (xy 215.9 68.58) (xy 215.9 439.42)) (stroke (width 0) (type default)))
 (wire (pts (xy 665.48 35.56) (xy 665.48 81.28)) (stroke (width 0) (type default)))
 (wire (pts (xy 220.98 38.1) (xy 660.4 38.1)) (stroke (width 0) (type default)))
 (wire (pts (xy 220.98 441.96) (xy 228.6 441.96)) (stroke (width 0) (type default)))
 (wire (pts (xy 660.4 83.82) (xy 701.04 83.82)) (stroke (width 0) (type default)))
 (wire (pts (xy 220.98 38.1) (xy 220.98 441.96)) (stroke (width 0) (type default)))
 (wire (pts (xy 660.4 38.1) (xy 660.4 83.82)) (stroke (width 0) (type default)))
 (wire (pts (xy 640.08 142.24) (xy 701.04 142.24)) (stroke (width 0) (type default)))
 (wire (pts (xy 640.08 378.46) (xy 701.04 378.46)) (stroke (width 0) (type default)))
 (wire (pts (xy 640.08 142.24) (xy 640.08 378.46)) (stroke (width 0) (type default)))
 (wire (pts (xy 642.62 144.78) (xy 701.04 144.78)) (stroke (width 0) (type default)))
 (wire (pts (xy 642.62 375.92) (xy 701.04 375.92)) (stroke (width 0) (type default)))
 (wire (pts (xy 642.62 144.78) (xy 642.62 375.92)) (stroke (width 0) (type default)))
 (wire (pts (xy 645.16 147.32) (xy 701.04 147.32)) (stroke (width 0) (type default)))
 (wire (pts (xy 645.16 373.38) (xy 701.04 373.38)) (stroke (width 0) (type default)))
 (wire (pts (xy 645.16 147.32) (xy 645.16 373.38)) (stroke (width 0) (type default)))
 (wire (pts (xy 647.7 149.86) (xy 701.04 149.86)) (stroke (width 0) (type default)))
 (wire (pts (xy 647.7 370.84) (xy 701.04 370.84)) (stroke (width 0) (type default)))
 (wire (pts (xy 647.7 149.86) (xy 647.7 370.84)) (stroke (width 0) (type default)))
 (wire (pts (xy 650.24 152.4) (xy 701.04 152.4)) (stroke (width 0) (type default)))
 (wire (pts (xy 650.24 368.3) (xy 701.04 368.3)) (stroke (width 0) (type default)))
 (wire (pts (xy 650.24 152.4) (xy 650.24 368.3)) (stroke (width 0) (type default)))
 (wire (pts (xy 652.78 154.94) (xy 701.04 154.94)) (stroke (width 0) (type default)))
 (wire (pts (xy 652.78 365.76) (xy 701.04 365.76)) (stroke (width 0) (type default)))
 (wire (pts (xy 652.78 154.94) (xy 652.78 365.76)) (stroke (width 0) (type default)))
 (junction (at 215.9 68.58)
  (diameter 0) (color 0 0 0 0))
 (junction (at 322.58 66.04)
  (diameter 0) (color 0 0 0 0))
 (junction (at 322.58 215.9)
  (diameter 0) (color 0 0 0 0))
 (junction (at 210.82 66.04)
  (diameter 0) (color 0 0 0 0))
 (sheet_instances (path "" (page "1")))
 (embedded_fonts no))
